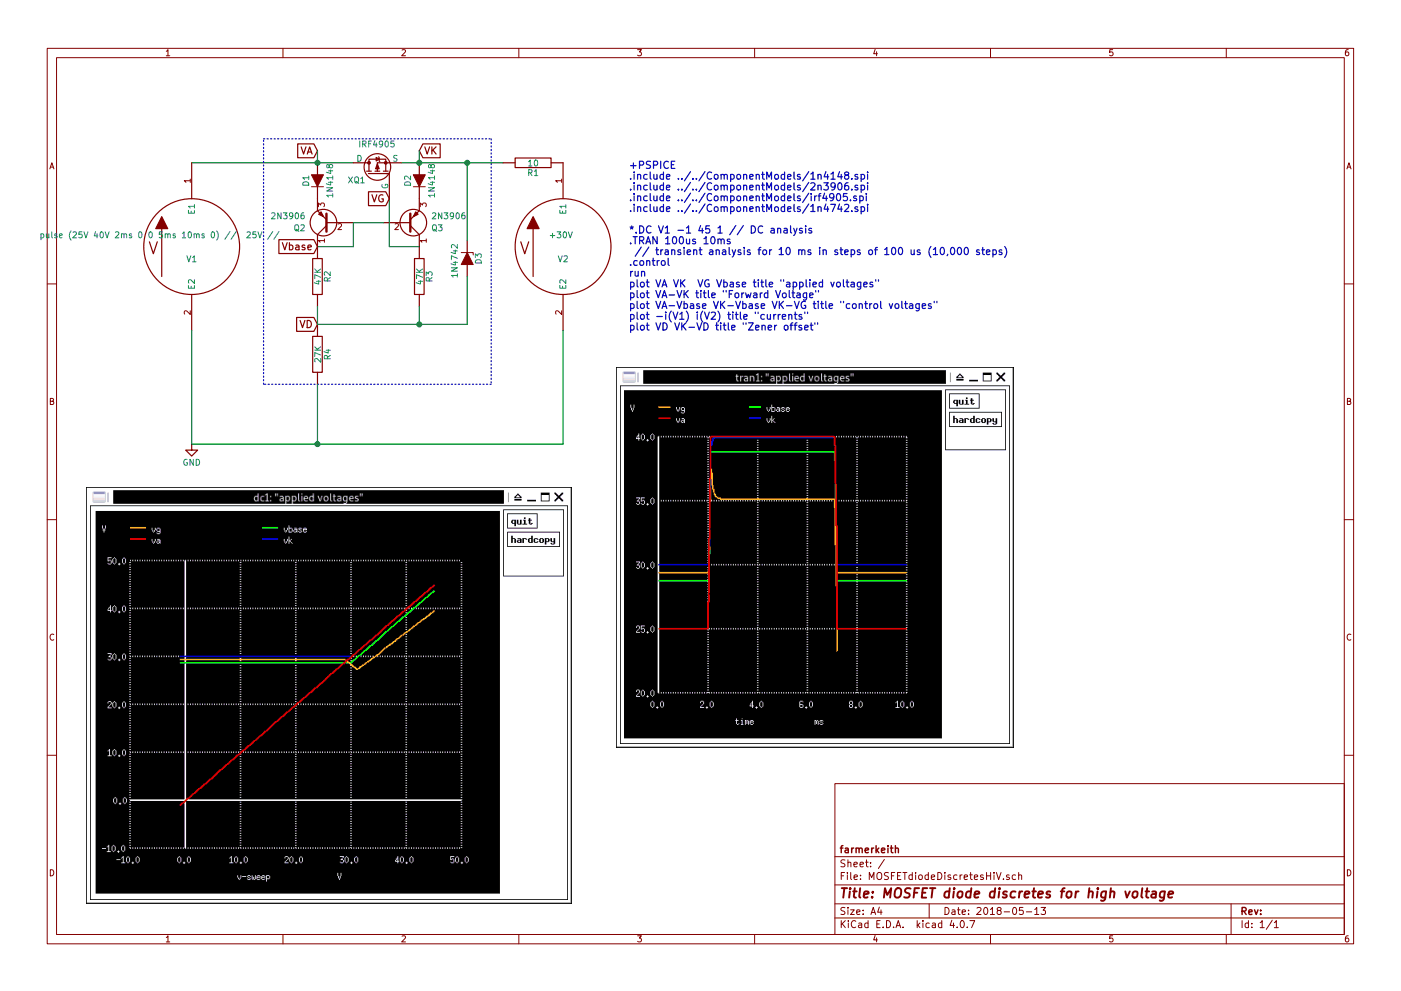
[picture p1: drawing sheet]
EESchema Schematic File Version 2
LIBS:pspice
LIBS:Modules
LIBS:power
LIBS:device
LIBS:switches
LIBS:relays
LIBS:motors
LIBS:transistors
LIBS:conn
LIBS:linear
LIBS:regul
LIBS:74xx
LIBS:cmos4000
LIBS:adc-dac
LIBS:memory
LIBS:xilinx
LIBS:microcontrollers
LIBS:dsp
LIBS:microchip
LIBS:analog_switches
LIBS:motorola
LIBS:texas
LIBS:intel
LIBS:audio
LIBS:interface
LIBS:digital-audio
LIBS:philips
LIBS:display
LIBS:cypress
LIBS:siliconi
LIBS:opto
LIBS:atmel
LIBS:contrib
LIBS:valves
LIBS:MOSFETdiodeDiscretesHiV-cache
EELAYER 25 0
EELAYER END
$Descr A4 11693 8268
encoding utf-8
Sheet 1 1
Title "MOSFET diode discretes for high voltage"
Date "2018-05-13"
Rev ""
Comp "farmerkeith"
Comment1 ""
Comment2 ""
Comment3 ""
Comment4 ""
$EndDescr
Wire Wire Line
	1600 1350 2950 1350
$Comp
L GND #PWR01
U 1 1
P 1600 3700
F 0 "#PWR01" H 1600 3450 50  0001 C CNN
F 1 "GND" H 1600 3550 50  0000 C CNN
F 2 "" H 1600 3700 50  0001 C CNN
F 3 "" H 1600 3700 50  0001 C CNN
	1    1600 3700
	1    0    0    -1  
$EndComp
$Comp
L D_ALT D1
U 1 1
P 2650 1500
F 0 "D1" H 2650 1600 50  0000 C CNN
F 1 "1N4148" H 2650 1400 50  0000 C CNN
F 2 "" H 2650 1500 50  0001 C CNN
F 3 "" H 2650 1500 50  0001 C CNN
F 4 "2,1" H 2650 1500 60  0001 C CNN "Spice_Node_Sequence"
	1    2650 1500
	0    -1   -1   0   
$EndComp
$Comp
L D_ALT D2
U 1 1
P 3500 1500
F 0 "D2" H 3500 1600 50  0000 C CNN
F 1 "1N4148" H 3500 1400 50  0000 C CNN
F 2 "" H 3500 1500 50  0001 C CNN
F 3 "" H 3500 1500 50  0001 C CNN
F 4 "2,1" H 3500 1500 60  0001 C CNN "Spice_Node_Sequence"
	1    3500 1500
	0    -1   -1   0   
$EndComp
$Comp
L Q_PNP_CBE Q2
U 1 1
P 2750 1850
F 0 "Q2" H 2950 1900 50  0000 L CNN
F 1 "2N3906" H 2950 1800 50  0000 L CNN
F 2 "" H 2950 1950 50  0001 C CNN
F 3 "" H 2750 1850 50  0001 C CNN
	1    2750 1850
	-1   0    0    1   
$EndComp
$Comp
L R R2
U 1 1
P 2650 2300
F 0 "R2" V 2730 2300 50  0000 C CNN
F 1 "47K" V 2650 2300 50  0000 C CNN
F 2 "" V 2580 2300 50  0001 C CNN
F 3 "" H 2650 2300 50  0001 C CNN
	1    2650 2300
	1    0    0    -1  
$EndComp
Wire Wire Line
	2950 1850 2950 2050
Wire Wire Line
	2950 2050 2650 2050
$Comp
L Q_PNP_CBE Q3
U 1 1
P 3400 1850
F 0 "Q3" H 3600 1900 50  0000 L CNN
F 1 "2N3906" H 3600 1800 50  0000 L CNN
F 2 "" H 3600 1950 50  0001 C CNN
F 3 "" H 3400 1850 50  0001 C CNN
	1    3400 1850
	1    0    0    1   
$EndComp
$Comp
L R R3
U 1 1
P 3500 2300
F 0 "R3" V 3580 2300 50  0000 C CNN
F 1 "47K" V 3500 2300 50  0000 C CNN
F 2 "" V 3430 2300 50  0001 C CNN
F 3 "" H 3500 2300 50  0001 C CNN
	1    3500 2300
	1    0    0    -1  
$EndComp
Wire Wire Line
	1600 3700 4700 3700
Wire Wire Line
	3200 1850 2950 1850
Wire Wire Line
	3250 1650 3250 2050
Wire Wire Line
	3250 2050 3500 2050
Wire Notes Line
	2200 1150 4100 1150
Wire Notes Line
	4100 1150 4100 3200
Wire Notes Line
	4100 3200 2200 3200
Wire Notes Line
	2200 3200 2200 1150
Text Notes 5250 2750 0    60   ~ 0
+PSPICE \n.include ../../ComponentModels/1n4148.spi\n.include ../../ComponentModels/2n3906.spi\n.include ../../ComponentModels/irf4905.spi\n.include ../../ComponentModels/1n4742.spi\n\n*.DC V1 -1 45 1 // DC analysis\n.TRAN 100us 10ms\n // transient analysis for 10 ms in steps of 100 us (10,000 steps)\n.control\nrun\nplot VA VK  VG Vbase title "applied voltages"\nplot VA-VK title "Forward Voltage"\nplot VA-Vbase VK-Vbase VK-VG title "control voltages"\nplot -i(V1) i(V2) title "currents"\nplot VD VK-VD title "Zener offset"\n
$Comp
L VSOURCE V1
U 1 1
P 1600 2050
F 0 "V1" H 1600 1950 50  0000 C CNN
F 1 "pulse (25V 40V 2ms 0 0 5ms 10ms 0) //  25V // " H 1350 2150 50  0000 C CNN
F 2 "" H 1600 2050 50  0001 C CNN
F 3 "" H 1600 2050 50  0001 C CNN
	1    1600 2050
	1    0    0    -1  
$EndComp
Wire Wire Line
	3350 1350 4200 1350
Connection ~ 3500 1350
$Comp
L R R1
U 1 1
P 4450 1350
F 0 "R1" V 4530 1350 50  0000 C CNN
F 1 "10" V 4450 1350 50  0000 C CNN
F 2 "" H 4450 1350 50  0001 C CNN
F 3 "" H 4450 1350 50  0001 C CNN
	1    4450 1350
	0    1    1    0   
$EndComp
$Comp
L VSOURCE V2
U 1 1
P 4700 2050
F 0 "V2" H 4700 1950 50  0000 C CNN
F 1 "+30V " H 4700 2150 50  0000 C CNN
F 2 "" H 4700 2050 50  0001 C CNN
F 3 "" H 4700 2050 50  0001 C CNN
	1    4700 2050
	1    0    0    -1  
$EndComp
Connection ~ 2650 3700
Text GLabel 2650 1250 0    60   Input ~ 0
VA
Text GLabel 3500 1250 2    60   Input ~ 0
VK
Wire Wire Line
	3500 1250 3500 1350
Connection ~ 2650 1350
Text GLabel 3250 1650 0    60   Input ~ 0
VG
Text GLabel 2650 2050 0    60   Input ~ 0
Vbase
Wire Wire Line
	2650 1250 2650 1350
Wire Wire Line
	1600 2750 1600 3700
Wire Wire Line
	4700 3700 4700 2750
$Comp
L R R4
U 1 1
P 2650 2950
F 0 "R4" V 2730 2950 50  0000 C CNN
F 1 "27K" V 2650 2950 50  0000 C CNN
F 2 "" H 2650 2950 50  0001 C CNN
F 3 "" H 2650 2950 50  0001 C CNN
	1    2650 2950
	1    0    0    -1  
$EndComp
Wire Wire Line
	2650 3200 2650 3700
Text GLabel 2650 2700 0    60   Input ~ 0
VD
Wire Wire Line
	2650 2700 3900 2700
Wire Wire Line
	2650 2700 2650 2550
Wire Wire Line
	3500 2550 3500 2700
$Comp
L IRF4905 XQ1
U 1 1
P 3150 1450
F 0 "XQ1" V 3100 1550 50  0000 L CNN
F 1 "IRF4905" V 3400 1300 50  0000 L CNN
F 2 "TO-220" H 3350 1375 50  0001 L CIN
F 3 "" H 3150 1450 50  0001 L CNN
F 4 "2,1,3" V 3150 1450 60  0001 C CNN "Spice_Node_Sequence"
	1    3150 1450
	0    -1   -1   0   
$EndComp
$Comp
L D_Zener_ALT D3
U 1 1
P 3900 2150
F 0 "D3" H 3900 2250 50  0000 C CNN
F 1 "1N4742 " H 3900 2050 50  0000 C CNN
F 2 "" H 3900 2150 50  0001 C CNN
F 3 "" H 3900 2150 50  0001 C CNN
F 4 "2,1" H 3900 2150 60  0001 C CNN "Spice_Node_Sequence"
	1    3900 2150
	0    1    1    0   
$EndComp
Wire Wire Line
	3900 2000 3900 1350
Connection ~ 3900 1350
Wire Wire Line
	3900 2700 3900 2300
Connection ~ 3500 2700
$EndSCHEMATC
